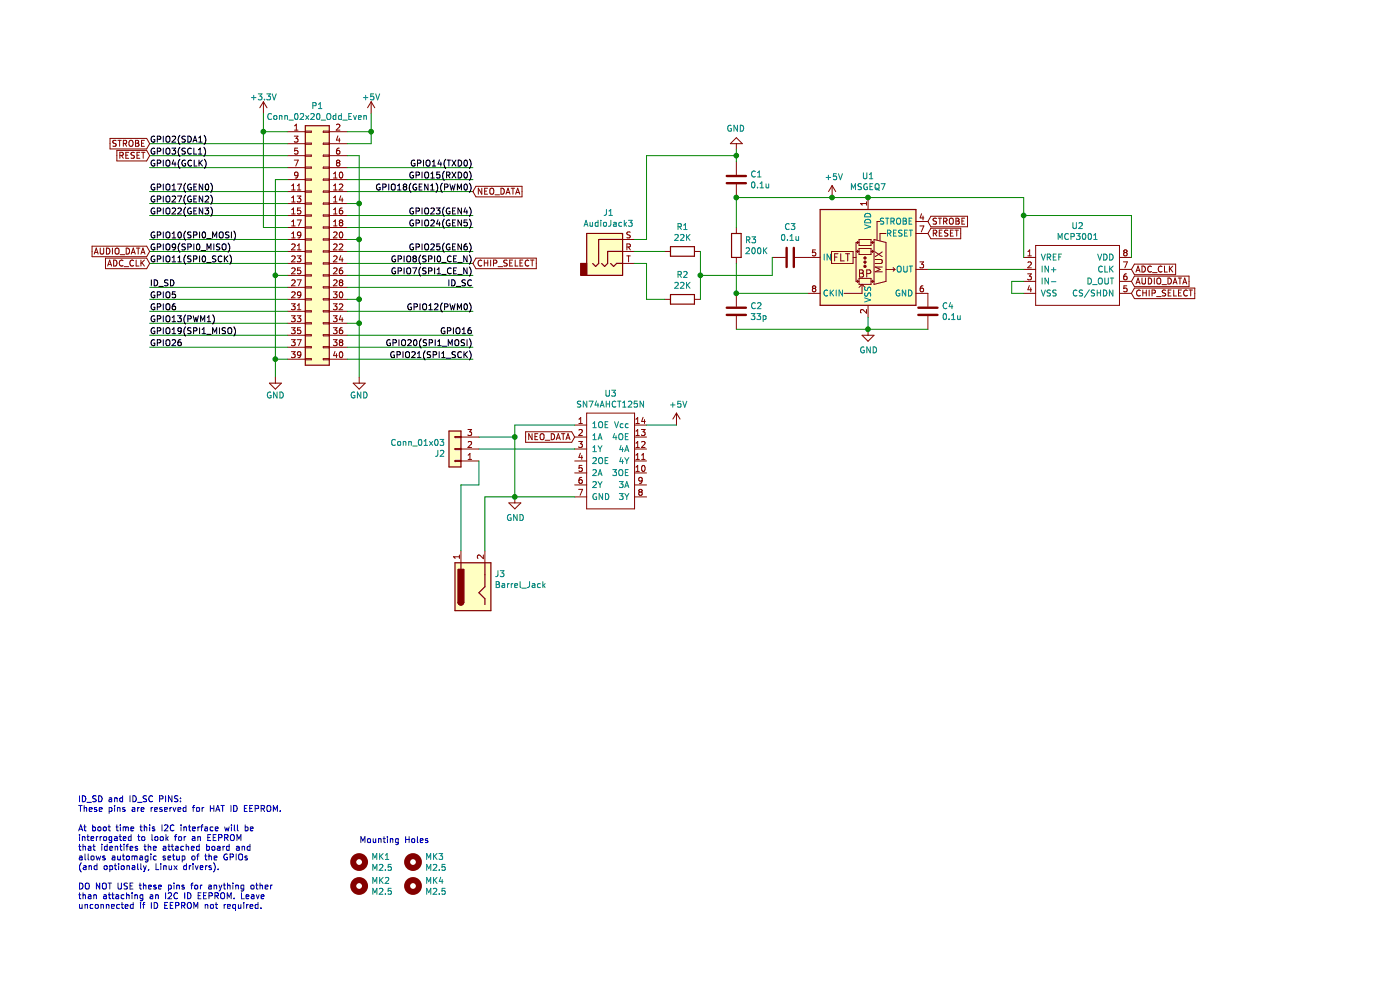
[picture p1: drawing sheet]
EESchema Schematic File Version 4
LIBS:graphic_equalizer_expansion_pi-cache
EELAYER 30 0
EELAYER END
$Descr A4 11693 8268
encoding utf-8
Sheet 1 1
Title ""
Date "15 nov 2012"
Rev ""
Comp ""
Comment1 ""
Comment2 ""
Comment3 ""
Comment4 ""
$EndDescr
$Comp
L power:+5V #PWR01
U 1 1
P 3100 950
F 0 "#PWR01" H 3100 800 50  0001 C CNN
F 1 "+5V" H 3100 1090 50  0000 C CNN
F 2 "" H 3100 950 50  0000 C CNN
F 3 "" H 3100 950 50  0000 C CNN
	1    3100 950 
	1    0    0    -1  
$EndComp
Wire Wire Line
	3100 950  3100 1100
Wire Wire Line
	3100 1100 2900 1100
Wire Wire Line
	3100 1200 2900 1200
Connection ~ 3100 1100
$Comp
L power:GND #PWR02
U 1 1
P 3000 3150
F 0 "#PWR02" H 3000 2900 50  0001 C CNN
F 1 "GND" H 3000 3000 50  0000 C CNN
F 2 "" H 3000 3150 50  0000 C CNN
F 3 "" H 3000 3150 50  0000 C CNN
	1    3000 3150
	1    0    0    -1  
$EndComp
Wire Wire Line
	3000 1300 3000 1700
Wire Wire Line
	3000 2700 2900 2700
Wire Wire Line
	3000 2500 2900 2500
Connection ~ 3000 2700
Wire Wire Line
	3000 2000 2900 2000
Connection ~ 3000 2500
Wire Wire Line
	3000 1700 2900 1700
Connection ~ 3000 2000
$Comp
L power:GND #PWR03
U 1 1
P 2300 3150
F 0 "#PWR03" H 2300 2900 50  0001 C CNN
F 1 "GND" H 2300 3000 50  0000 C CNN
F 2 "" H 2300 3150 50  0000 C CNN
F 3 "" H 2300 3150 50  0000 C CNN
	1    2300 3150
	1    0    0    -1  
$EndComp
Wire Wire Line
	2300 3000 2400 3000
Wire Wire Line
	2300 1500 2300 2300
Wire Wire Line
	2300 2300 2400 2300
Connection ~ 2300 3000
Connection ~ 2200 1100
Wire Wire Line
	2200 1900 2400 1900
Wire Wire Line
	2200 1100 2400 1100
Wire Wire Line
	2200 950  2200 1100
$Comp
L power:+3.3V #PWR04
U 1 1
P 2200 950
F 0 "#PWR04" H 2200 800 50  0001 C CNN
F 1 "+3.3V" H 2200 1090 50  0000 C CNN
F 2 "" H 2200 950 50  0000 C CNN
F 3 "" H 2200 950 50  0000 C CNN
	1    2200 950 
	1    0    0    -1  
$EndComp
Wire Wire Line
	2300 1500 2400 1500
Connection ~ 2300 2300
Wire Wire Line
	2400 1200 1250 1200
Wire Wire Line
	1250 1300 2400 1300
Wire Wire Line
	1250 1400 2400 1400
Wire Wire Line
	2400 1600 1250 1600
Wire Wire Line
	1250 1700 2400 1700
Wire Wire Line
	1250 1800 2400 1800
Wire Wire Line
	2400 2000 1250 2000
Wire Wire Line
	1250 2100 2400 2100
Wire Wire Line
	1250 2200 2400 2200
Wire Wire Line
	2400 2400 1250 2400
Wire Wire Line
	1250 2500 2400 2500
Wire Wire Line
	1250 2600 2400 2600
Wire Wire Line
	2400 2700 1250 2700
Wire Wire Line
	1250 2800 2400 2800
Wire Wire Line
	1250 2900 2400 2900
Wire Wire Line
	2900 2800 3950 2800
Wire Wire Line
	2900 2900 3950 2900
Wire Wire Line
	2900 2300 3950 2300
Wire Wire Line
	2900 2400 3950 2400
Wire Wire Line
	2900 2100 3950 2100
Wire Wire Line
	2900 2200 3950 2200
Wire Wire Line
	2900 1800 3950 1800
Wire Wire Line
	2900 1900 3950 1900
Wire Wire Line
	2900 1500 3950 1500
Wire Wire Line
	2900 1600 3950 1600
Wire Wire Line
	2900 1400 3950 1400
Wire Wire Line
	2900 2600 3950 2600
Text Label 1250 1200 0    50   ~ 0
GPIO2(SDA1)
Text Label 1250 1300 0    50   ~ 0
GPIO3(SCL1)
Text Label 1250 1400 0    50   ~ 0
GPIO4(GCLK)
Text Label 1250 1600 0    50   ~ 0
GPIO17(GEN0)
Text Label 1250 1700 0    50   ~ 0
GPIO27(GEN2)
Text Label 1250 1800 0    50   ~ 0
GPIO22(GEN3)
Text Label 1250 2000 0    50   ~ 0
GPIO10(SPI0_MOSI)
Text Label 1250 2100 0    50   ~ 0
GPIO9(SPI0_MISO)
Text Label 1250 2200 0    50   ~ 0
GPIO11(SPI0_SCK)
Text Label 1250 2400 0    50   ~ 0
ID_SD
Text Label 1250 2500 0    50   ~ 0
GPIO5
Text Label 1250 2600 0    50   ~ 0
GPIO6
Text Label 1250 2700 0    50   ~ 0
GPIO13(PWM1)
Text Label 1250 2800 0    50   ~ 0
GPIO19(SPI1_MISO)
Text Label 1250 2900 0    50   ~ 0
GPIO26
Text Label 3950 2900 2    50   ~ 0
GPIO20(SPI1_MOSI)
Text Label 3950 2800 2    50   ~ 0
GPIO16
Text Label 3950 2600 2    50   ~ 0
GPIO12(PWM0)
Text Label 3950 2400 2    50   ~ 0
ID_SC
Text Label 3950 2300 2    50   ~ 0
GPIO7(SPI1_CE_N)
Text Label 3950 2200 2    50   ~ 0
GPIO8(SPI0_CE_N)
Text Label 3950 2100 2    50   ~ 0
GPIO25(GEN6)
Text Label 3950 1900 2    50   ~ 0
GPIO24(GEN5)
Text Label 3950 1800 2    50   ~ 0
GPIO23(GEN4)
Text Label 3950 1600 2    50   ~ 0
GPIO18(GEN1)(PWM0)
Text Label 3950 1500 2    50   ~ 0
GPIO15(RXD0)
Text Label 3950 1400 2    50   ~ 0
GPIO14(TXD0)
Wire Wire Line
	3000 1300 2900 1300
Connection ~ 3000 1700
Text Notes 650  7600 0    50   ~ 0
ID_SD and ID_SC PINS:\nThese pins are reserved for HAT ID EEPROM.\n\nAt boot time this I2C interface will be\ninterrogated to look for an EEPROM\nthat identifes the attached board and\nallows automagic setup of the GPIOs\n(and optionally, Linux drivers).\n\nDO NOT USE these pins for anything other\nthan attaching an I2C ID EEPROM. Leave\nunconnected if ID EEPROM not required.
$Comp
L graphic_equalizer_expansion_pi-rescue:Mounting_Hole-Mechanical MK1
U 1 1
P 3000 7200
F 0 "MK1" H 3100 7246 50  0000 L CNN
F 1 "M2.5" H 3100 7155 50  0000 L CNN
F 2 "MountingHole:MountingHole_2.7mm_M2.5" H 3000 7200 60  0001 C CNN
F 3 "" H 3000 7200 60  0001 C CNN
	1    3000 7200
	1    0    0    -1  
$EndComp
$Comp
L graphic_equalizer_expansion_pi-rescue:Mounting_Hole-Mechanical MK3
U 1 1
P 3450 7200
F 0 "MK3" H 3550 7246 50  0000 L CNN
F 1 "M2.5" H 3550 7155 50  0000 L CNN
F 2 "MountingHole:MountingHole_2.7mm_M2.5" H 3450 7200 60  0001 C CNN
F 3 "" H 3450 7200 60  0001 C CNN
	1    3450 7200
	1    0    0    -1  
$EndComp
$Comp
L graphic_equalizer_expansion_pi-rescue:Mounting_Hole-Mechanical MK2
U 1 1
P 3000 7400
F 0 "MK2" H 3100 7446 50  0000 L CNN
F 1 "M2.5" H 3100 7355 50  0000 L CNN
F 2 "MountingHole:MountingHole_2.7mm_M2.5" H 3000 7400 60  0001 C CNN
F 3 "" H 3000 7400 60  0001 C CNN
	1    3000 7400
	1    0    0    -1  
$EndComp
$Comp
L graphic_equalizer_expansion_pi-rescue:Mounting_Hole-Mechanical MK4
U 1 1
P 3450 7400
F 0 "MK4" H 3550 7446 50  0000 L CNN
F 1 "M2.5" H 3550 7355 50  0000 L CNN
F 2 "MountingHole:MountingHole_2.7mm_M2.5" H 3450 7400 60  0001 C CNN
F 3 "" H 3450 7400 60  0001 C CNN
	1    3450 7400
	1    0    0    -1  
$EndComp
Text Notes 3000 7050 0    50   ~ 0
Mounting Holes
$Comp
L Connector_Generic:Conn_02x20_Odd_Even P1
U 1 1
P 2600 2000
F 0 "P1" H 2650 3117 50  0000 C CNN
F 1 "Conn_02x20_Odd_Even" H 2650 3026 50  0000 C CNN
F 2 "Connector_PinSocket_2.54mm:PinSocket_2x20_P2.54mm_Vertical" H -2250 1050 50  0001 C CNN
F 3 "" H -2250 1050 50  0001 C CNN
	1    2600 2000
	1    0    0    -1  
$EndComp
Wire Wire Line
	2900 3000 3950 3000
Text Label 3950 3000 2    50   ~ 0
GPIO21(SPI1_SCK)
Wire Wire Line
	3100 1100 3100 1200
Wire Wire Line
	3000 2700 3000 3150
Wire Wire Line
	3000 2500 3000 2700
Wire Wire Line
	3000 2000 3000 2500
Wire Wire Line
	2300 3000 2300 3150
Wire Wire Line
	2200 1100 2200 1900
Wire Wire Line
	2300 2300 2300 3000
Wire Wire Line
	3000 1700 3000 2000
$Comp
L Audio:MSGEQ7 U1
U 1 1
P 7250 2150
F 0 "U1" H 7250 2831 50  0000 C CNN
F 1 "MSGEQ7" H 7250 2740 50  0000 C CNN
F 2 "Package_DIP:DIP-8_W7.62mm" H 7250 2150 50  0001 C CNN
F 3 "http://mix-sig.com/images/datasheets/MSGEQ7.pdf" H 7250 2150 50  0001 C CNN
	1    7250 2150
	1    0    0    -1  
$EndComp
$Comp
L power:+5V #PWR0101
U 1 1
P 6950 1650
F 0 "#PWR0101" H 6950 1500 50  0001 C CNN
F 1 "+5V" H 6965 1823 50  0000 C CNN
F 2 "" H 6950 1650 50  0001 C CNN
F 3 "" H 6950 1650 50  0001 C CNN
	1    6950 1650
	1    0    0    -1  
$EndComp
Wire Wire Line
	6950 1650 7250 1650
Text GLabel 7750 1950 2    50   Input ~ 0
RESET
Text GLabel 7750 1850 2    50   Input ~ 0
STROBE
$Comp
L Device:C C3
U 1 1
P 6600 2150
F 0 "C3" V 6852 2150 50  0000 C CNN
F 1 "0.1u" V 6761 2150 50  0000 C CNN
F 2 "Capacitor_THT:C_Disc_D4.7mm_W2.5mm_P5.00mm" H 6638 2000 50  0001 C CNN
F 3 "~" H 6600 2150 50  0001 C CNN
	1    6600 2150
	0    -1   -1   0   
$EndComp
$Comp
L Device:R R3
U 1 1
P 6150 2050
F 0 "R3" H 6220 2096 50  0000 L CNN
F 1 "200K" H 6220 2005 50  0000 L CNN
F 2 "Resistor_THT:R_Axial_DIN0207_L6.3mm_D2.5mm_P10.16mm_Horizontal" V 6080 2050 50  0001 C CNN
F 3 "~" H 6150 2050 50  0001 C CNN
	1    6150 2050
	1    0    0    -1  
$EndComp
Wire Wire Line
	6150 1900 6150 1650
Wire Wire Line
	6150 1650 6950 1650
Connection ~ 6950 1650
Wire Wire Line
	6150 2200 6150 2450
Wire Wire Line
	6150 2450 6750 2450
$Comp
L Device:C C1
U 1 1
P 6150 1500
F 0 "C1" H 6265 1546 50  0000 L CNN
F 1 "0.1u" H 6265 1455 50  0000 L CNN
F 2 "Capacitor_THT:C_Disc_D4.7mm_W2.5mm_P5.00mm" H 6188 1350 50  0001 C CNN
F 3 "~" H 6150 1500 50  0001 C CNN
	1    6150 1500
	1    0    0    -1  
$EndComp
Connection ~ 6150 1650
$Comp
L power:GND #PWR0102
U 1 1
P 6150 1250
F 0 "#PWR0102" H 6150 1000 50  0001 C CNN
F 1 "GND" H 6155 1077 50  0000 C CNN
F 2 "" H 6150 1250 50  0001 C CNN
F 3 "" H 6150 1250 50  0001 C CNN
	1    6150 1250
	-1   0    0    1   
$EndComp
$Comp
L Device:C C2
U 1 1
P 6150 2600
F 0 "C2" H 6265 2646 50  0000 L CNN
F 1 "33p" H 6265 2555 50  0000 L CNN
F 2 "Capacitor_THT:C_Disc_D3.0mm_W1.6mm_P2.50mm" H 6188 2450 50  0001 C CNN
F 3 "~" H 6150 2600 50  0001 C CNN
	1    6150 2600
	1    0    0    -1  
$EndComp
Connection ~ 6150 2450
$Comp
L Device:C C4
U 1 1
P 7750 2600
F 0 "C4" H 7865 2646 50  0000 L CNN
F 1 "0.1u" H 7865 2555 50  0000 L CNN
F 2 "Capacitor_THT:C_Disc_D4.7mm_W2.5mm_P5.00mm" H 7788 2450 50  0001 C CNN
F 3 "~" H 7750 2600 50  0001 C CNN
	1    7750 2600
	1    0    0    -1  
$EndComp
Wire Wire Line
	6150 2750 7250 2750
Wire Wire Line
	7250 2650 7250 2750
Connection ~ 7250 2750
Wire Wire Line
	7250 2750 7750 2750
$Comp
L power:GND #PWR0103
U 1 1
P 7250 2750
F 0 "#PWR0103" H 7250 2500 50  0001 C CNN
F 1 "GND" H 7255 2577 50  0000 C CNN
F 2 "" H 7250 2750 50  0001 C CNN
F 3 "" H 7250 2750 50  0001 C CNN
	1    7250 2750
	1    0    0    -1  
$EndComp
Wire Wire Line
	6450 2150 6450 2300
Wire Wire Line
	6450 2300 5850 2300
$Comp
L Device:R R1
U 1 1
P 5700 2100
F 0 "R1" V 5493 2100 50  0000 C CNN
F 1 "22K" V 5584 2100 50  0000 C CNN
F 2 "Resistor_THT:R_Axial_DIN0207_L6.3mm_D2.5mm_P10.16mm_Horizontal" V 5630 2100 50  0001 C CNN
F 3 "~" H 5700 2100 50  0001 C CNN
	1    5700 2100
	0    1    1    0   
$EndComp
$Comp
L Device:R R2
U 1 1
P 5700 2500
F 0 "R2" V 5493 2500 50  0000 C CNN
F 1 "22K" V 5584 2500 50  0000 C CNN
F 2 "Resistor_THT:R_Axial_DIN0207_L6.3mm_D2.5mm_P10.16mm_Horizontal" V 5630 2500 50  0001 C CNN
F 3 "~" H 5700 2500 50  0001 C CNN
	1    5700 2500
	0    1    1    0   
$EndComp
Wire Wire Line
	5850 2100 5850 2300
Wire Wire Line
	5850 2500 5850 2300
Connection ~ 5850 2300
$Comp
L Connector:AudioJack3 J1
U 1 1
P 5100 2100
F 0 "J1" H 5082 2425 50  0000 C CNN
F 1 "AudioJack3" H 5082 2334 50  0000 C CNN
F 2 "Connector_Audio:Jack_3.5mm_CUI_SJ1-3533NG_Horizontal" H 5100 2100 50  0001 C CNN
F 3 "~" H 5100 2100 50  0001 C CNN
	1    5100 2100
	1    0    0    -1  
$EndComp
Wire Wire Line
	5300 2100 5550 2100
Wire Wire Line
	5300 2200 5400 2200
Wire Wire Line
	5400 2200 5400 2500
Wire Wire Line
	5400 2500 5550 2500
Wire Wire Line
	5300 2000 5400 2000
Wire Wire Line
	5400 2000 5400 1300
Wire Wire Line
	5400 1300 6150 1300
Wire Wire Line
	6150 1300 6150 1350
Wire Wire Line
	6150 1300 6150 1250
Connection ~ 6150 1300
$Comp
L MCP3001:MCP3001 U2
U 1 1
P 9000 2300
F 0 "U2" H 9000 2715 50  0000 C CNN
F 1 "MCP3001" H 9000 2624 50  0000 C CNN
F 2 "Package_DIP:DIP-8_W7.62mm" H 8900 2250 50  0001 C CNN
F 3 "" H 8900 2250 50  0001 C CNN
	1    9000 2300
	1    0    0    -1  
$EndComp
Wire Wire Line
	8550 2150 8550 1800
Wire Wire Line
	8550 1800 9450 1800
Wire Wire Line
	9450 1800 9450 2150
Wire Wire Line
	8550 2350 8450 2350
Wire Wire Line
	8450 2350 8450 2450
Wire Wire Line
	8450 2450 8550 2450
Wire Wire Line
	8550 1800 8550 1650
Wire Wire Line
	8550 1650 7250 1650
Connection ~ 8550 1800
Connection ~ 7250 1650
Wire Wire Line
	7750 2250 8550 2250
Text GLabel 9450 2450 2    50   Input ~ 0
CHIP_SELECT
Text GLabel 9450 2350 2    50   Input ~ 0
AUDIO_DATA
Text GLabel 9450 2250 2    50   Input ~ 0
ADC_CLK
Text GLabel 1250 2200 0    50   Input ~ 0
ADC_CLK
Text GLabel 1250 2100 0    50   Input ~ 0
AUDIO_DATA
Text GLabel 3950 2200 2    50   Input ~ 0
CHIP_SELECT
Text GLabel 1250 1200 0    50   Input ~ 0
STROBE
Text GLabel 1250 1300 0    50   Input ~ 0
RESET
$Comp
L Connector_Generic:Conn_01x03 J2
U 1 1
P 3800 3750
F 0 "J2" H 3880 3792 50  0000 L CNN
F 1 "Conn_01x03" H 3880 3701 50  0000 L CNN
F 2 "Connector_JST:JST_VH_B3P-VH_1x03_P3.96mm_Vertical" H 3800 3750 50  0001 C CNN
F 3 "~" H 3800 3750 50  0001 C CNN
	1    3800 3750
	-1   0    0    1   
$EndComp
Text GLabel 3950 1600 2    50   Input ~ 0
NEO_DATA
$Comp
L Connector:Barrel_Jack J3
U 1 1
P 3950 4900
F 0 "J3" V 4053 4720 50  0000 R CNN
F 1 "Barrel_Jack" V 3962 4720 50  0000 R CNN
F 2 "Connector_BarrelJack:BarrelJack_CUI_PJ-063AH_Horizontal" H 4000 4860 50  0001 C CNN
F 3 "~" H 4000 4860 50  0001 C CNN
	1    3950 4900
	0    -1   -1   0   
$EndComp
$Comp
L graphic_equalizer_expansion_pi-rescue:SN74AHCT125N U3
U 1 1
P 5100 3900
F 0 "U3" H 5100 4515 50  0000 C CNN
F 1 "SN74AHCT125N" H 5100 4424 50  0000 C CNN
F 2 "Package_DIP:DIP-14_W7.62mm" H 5100 4050 50  0001 C CNN
F 3 "" H 5100 4050 50  0001 C CNN
	1    5100 3900
	1    0    0    -1  
$EndComp
Text GLabel 4800 3650 0    50   Input ~ 0
NEO_DATA
Wire Wire Line
	4000 3750 4800 3750
Wire Wire Line
	4800 3550 4300 3550
Wire Wire Line
	4300 3550 4300 3650
Wire Wire Line
	4300 4150 4800 4150
$Comp
L power:GND #PWR0104
U 1 1
P 4300 4150
F 0 "#PWR0104" H 4300 3900 50  0001 C CNN
F 1 "GND" H 4305 3977 50  0000 C CNN
F 2 "" H 4300 4150 50  0001 C CNN
F 3 "" H 4300 4150 50  0001 C CNN
	1    4300 4150
	1    0    0    -1  
$EndComp
Connection ~ 4300 4150
Wire Wire Line
	4000 3650 4300 3650
Connection ~ 4300 3650
Wire Wire Line
	4300 3650 4300 4150
Wire Wire Line
	4050 4600 4050 4150
Wire Wire Line
	4050 4150 4300 4150
Wire Wire Line
	5650 3550 5400 3550
$Comp
L power:+5V #PWR0105
U 1 1
P 5650 3550
F 0 "#PWR0105" H 5650 3400 50  0001 C CNN
F 1 "+5V" H 5665 3723 50  0000 C CNN
F 2 "" H 5650 3550 50  0001 C CNN
F 3 "" H 5650 3550 50  0001 C CNN
	1    5650 3550
	1    0    0    -1  
$EndComp
Wire Wire Line
	3850 4050 4000 4050
Wire Wire Line
	4000 4050 4000 3850
Wire Wire Line
	3850 4050 3850 4600
$EndSCHEMATC
